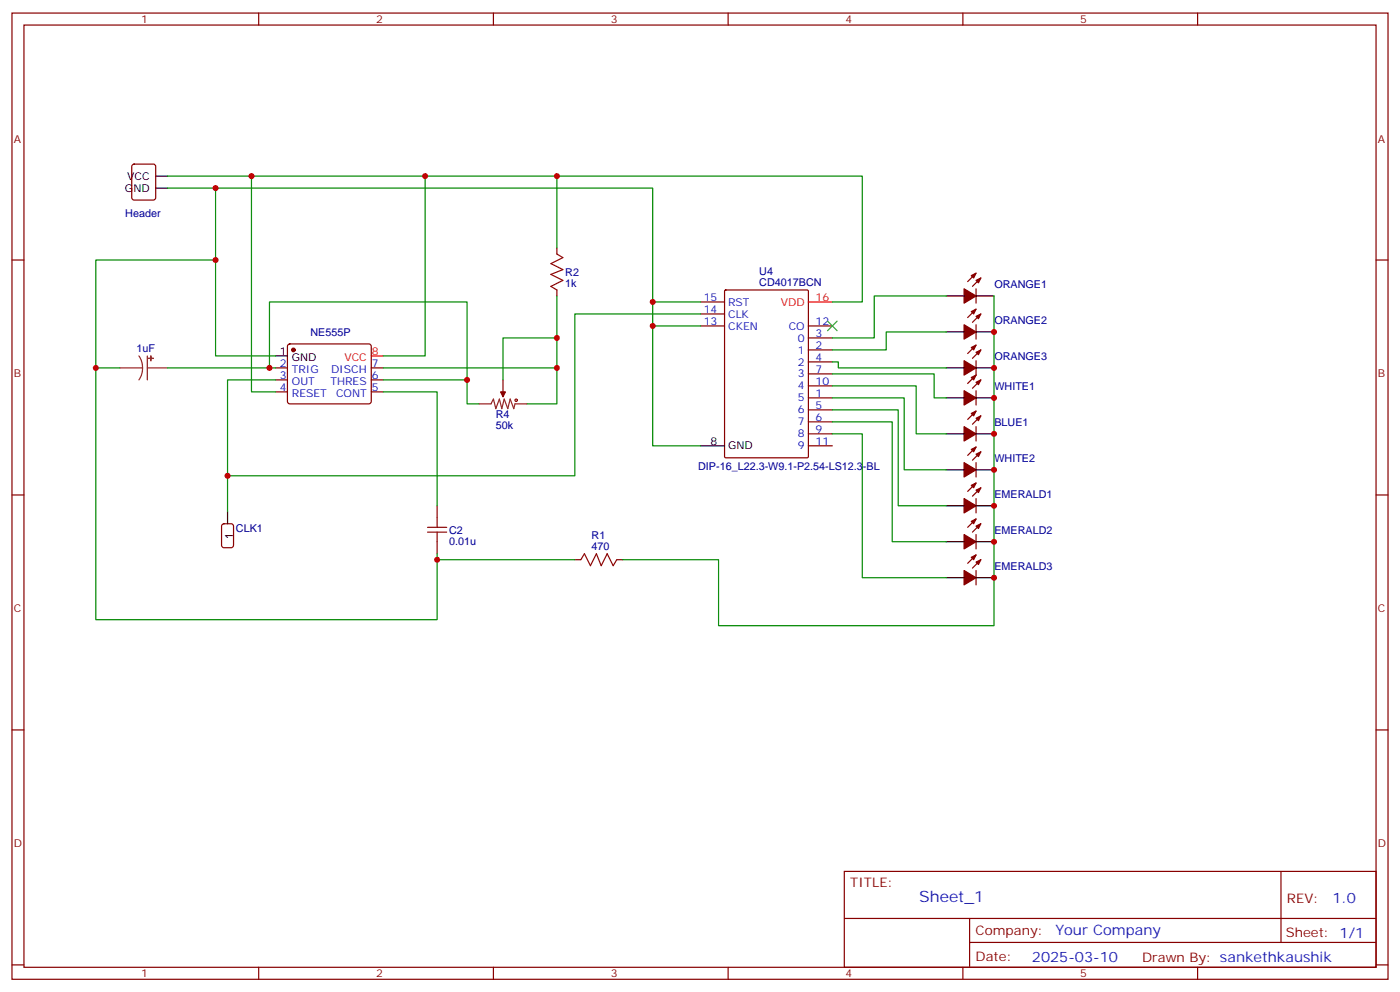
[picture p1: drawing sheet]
<svg xmlns="http://www.w3.org/2000/svg" width="412mm" height="292mm" viewBox="0 0 412 292" stroke-linecap="round" stroke-linejoin="round" font-family="sans-serif">
<g fill="none" stroke="#870000" stroke-width=".35">
<path d="M3.5 3.8h405.4v284.4h-405.4zM7.1 7.4h398.2v277.3h-398.2zM76.2 3.8v3.6M145.3 3.8v3.6M214.5 3.8v3.6M283.6 3.8v3.6M352.8 3.8v3.6M39 48.5l.5-.2h5.7l.6 .4 .1 9.5-.5 .6-5.9 .1-.6-.5-.1-9.4zM3.5 76.5h3.6M164 73v1.8M405.3 76.5h3.6M164 85.3v1.8"/>
<path d="M206.4 95.9h7M206.4 88.9h7M206.4 92.4h7M213.5 85.5l.3-.2h24l.3 .2v48.9l-.2 .3h-24.1l-.3-.2zM238.1 99.4h7.1M238.1 95.9h7.1M287.5 85v4.2M287.5 95.6v4.2M287.5 80.4l-2.5 2.5M287.5 91l-2.5 2.5M288.9 81.8l-2.4 2.5M288.9 92.4l-2.4 2.5"/>
<path d="M81.1 108.3h3.6M81.1 111.8h3.6M81.1 115.3h3.6M84.9 101.4l.5-.2h23.3l.5 .2 .2 .5-.1 16.5-.6 .5-23.6-.1-.4-.7v-16.2zM109.4 108.3h3.5M109.4 111.8h3.5M109.4 115.3h3.5M148.2 111.8v3.5M238.1 117.1h7.1M238.1 103h7.1M238.1 106.5h7.1M238.1 110h7.1"/>
<path d="M238.1 113.6h7.1M287.5 106.2v4.2l-2.5 2.5M287.5 115v4.2M287.5 101.6l-2.5 2.4M288.9 111.8l-2.4 2.5M288.9 103l-2.4 2.4M238.1 120.6h7.1M238.1 124.1h7.1M238.1 127.7h7.1M238.1 131.2h7.1M287.5 125.6v4.2M287.5 136.1v4.3"/>
<path d="M287.5 131.6l-2.5 2.4M287.5 121l-2.5 2.4M288.9 133l-2.4 2.4M288.9 122.4l-2.4 2.4M3.5 145.7h3.6M128.8 148.8v3.6M128.8 159.4v3.5M287.5 146.7v4.3M287.5 157.3v4.2M287.5 142.1l-2.5 2.5M287.5 152.7l-2.5 2.5M288.9 143.5l-2.4 2.5"/>
<path d="M288.9 154.1l-2.4 2.5M405.3 145.7h3.6M169.3 164.7h1.8M181.7 164.7h1.7M287.5 167.9v4.2M287.5 163.3l-2.5 2.5M288.9 164.7l-2.4 2.5M3.5 214.8h3.6M405.3 214.8h3.6M248.7 256.4h156.6v28.3h-156.6zM377.3 256.5v20.8M248.7 270.3h156.5"/>
<path d="M285.6 277.3h119.6M285.6 270.3v14.1M3.5 284h3.6M76.2 284.7v3.5M145.3 284.7v3.5M214.5 284.7v3.5M283.6 284.7v3.5M352.8 284.7v3.5M405.3 284h3.6"/>
</g>
<g fill="#870000" stroke="#870000" stroke-width=".35">
<path d="M286.1 81.1l1.4-.7-.7 1.4z"/>
<path d="M287.5 82.5l1.4-.7-.7 1.4z"/>
<path d="M284 85l3.5 2.1-3.5 2.1z"/>
<path d="M286.1 142.8l1.4-.7-.7 1.4z"/>
<path d="M287.5 144.3l1.4-.8-.7 1.5z"/>
<path d="M284 146.7l3.5 2.1-3.5 2.2z"/>
<path d="M286.1 132.3l1.4-.7-.7 1.4z"/>
<path d="M287.5 133.7l1.4-.7-.7 1.4z"/>
<path d="M284 136.1l3.5 2.2-3.5 2.1z"/>
<path d="M147.5 115.3h1.4l-.7 1.4z"/>
<path d="M286.1 121.7l1.4-.7-.7 1.4z"/>
<path d="M287.5 123.1l1.4-.7-.7 1.4z"/>
<path d="M284 125.6l3.5 2.1-3.5 2.1z"/>
<path d="M286.1 111.1l1.4-.7-.7 1.4z"/>
<path d="M287.5 112.5l1.4-.7-.7 1.4z"/>
<path d="M284 115l3.5 2.1-3.5 2.1z"/>
<path d="M286.1 91.7l1.4-.7-.7 1.4z"/>
<path d="M287.5 93.1l1.4-.7-.7 1.4z"/>
<path d="M284 95.6l3.5 2.1-3.5 2.1z"/>
<path d="M286.1 102.3l1.4-.7-.7 1.4z"/>
<path d="M287.5 103.7l1.4-.7-.7 1.4z"/>
<path d="M284 106.2l3.5 2.1-3.5 2.1z"/>
<path d="M286.1 153.4l1.4-.7-.7 1.4z"/>
<path d="M287.5 154.8l1.4-.7-.7 1.4z"/>
<path d="M284 157.3l3.5 2.1-3.5 2.1z"/>
<path d="M286.1 164l1.4-.7-.7 1.4z"/>
<path d="M287.5 165.4l1.4-.7-.7 1.4z"/>
<path d="M284 167.9l3.5 2.1-3.5 2.1z"/>
<circle cx="86.4" cy="103" r=".53"/>
</g>
<g fill="none" stroke="#000" stroke-width=".35">
<path d="M45.9 55.4h3.5M45.9 51.8h3.5M278.7 87.1h5.3M278.7 97.7h5.3M287.5 87.1h5.3M287.5 97.7h5.3M81.1 104.7h3.6M278.7 117.1h5.3M278.7 108.3h5.3M287.5 117.1h5.3M287.5 108.3h5.3M206.4 131.2h7"/>
<path d="M278.7 138.3h5.3M278.7 127.7h5.3M287.5 138.3h5.3M287.5 127.7h5.3M67 150.6v3.5M278.7 148.8h5.3M278.7 159.4h5.3M287.5 148.8h5.3M287.5 159.4h5.3M278.7 170h5.3M287.5 170h5.3"/>
</g>
<path d="M238.1 88.9h7.1M109.4 104.7h3.5" fill="none" stroke="#f00" stroke-width=".35"/>
<path d="M35.3 108.3h6.7M40.9 104.7l.8 1.7 .3 1.9M42 108.3l-.3 1.8-.8 1.7M43.4 108.3h6M43.4 104.7v7.1M141.1 118.9h3.5l.7-1.5 .7 2.9 1.1-2.9 .7 2.9 .7-2.9 1.1 2.9 .7-2.9 1 2.9 .4-1.4h3.5M148.2 115.3v1.4" fill="none" stroke="#8c2424" stroke-width=".35"/>
<g fill="#8c2424" stroke="#8c2424" stroke-width=".35">
<path d="M44.4 104.7v1.5z"/>
<path d="M43.7 105.4l1.5 .1z"/>
</g>
<g fill="none" stroke="#a10000" stroke-width=".35">
<path d="M164 74.8l1.8 1-3.5 1.8 3.5 1.7-3.5 1.5 3.5 1.7-3.5 1.8 1.7 1M125.9 155.2h5.7M125.9 156.6h5.7M128.8 152.4v2.8M128.8 156.6v2.8M171.1 164.7l1.1-1.8 1.7 3.6 1.8-3.6 1.4 3.6 1.8-3.6 1.7 3.6 1.1-1.8"/>
<circle cx="152" cy="117.8" r=".35"/>
</g>
<path d="M65.5 154.3l.5-.2h2.1l.6 .5 .1 5.9-.5 .6-2.3 .1-.7-.5v-5.9z" fill="none" stroke="#900" stroke-width=".35"/>
<path d="M243.8 94.5l2.8 2.8M246.6 94.5l-2.8 2.8" fill="none" stroke="#3c3" stroke-width=".35"/>
<g fill="none" stroke="#008700" stroke-width=".35">
<path d="M49.4 51.8h204.6v37.1h-8.8M49.4 55.4h142.9v75.8h14.1M63.5 55.4v49.3h17.6M74.1 51.8v63.5h7M125.2 51.8v52.9h-12.3M164 51.8v21.2M63.5 76.5h-35.3v31.8h7.1M164 99.4h-15.8v12.4M164 87.1v31.8h-8.8M192.3 88.9h14.1M192.3 95.9h14.1M206.4 92.4h-37.1v47.6h-102.3"/>
<path d="M278.7 87.1h-21.2v12.3h-12.3M278.7 97.7h-17.6v5.3h-15.9M292.8 87.1v97h-81.1v-19.4h-28.3M28.2 108.3v74.1h100.6v-19.5M49.4 108.3h31.7M79.4 108.3v-19.4h58.2v30h3.5M81.1 111.8h-14.1v38.8M112.9 115.3h15.9v33.5M112.9 108.3h51.1M112.9 111.8h24.7M245.2 110h30v7.1h3.5M245.2 113.6h24.7v14.1h8.8"/>
<path d="M245.2 117.1h21.1v21.2h12.4M245.2 106.5h1.7v1.8h31.8M245.2 120.6h19.4v28.2h14.1M245.2 124.1h17.6v35.3h15.9M245.2 127.7h8.8v42.3h24.7M128.8 164.7h40.5"/>
</g>
<g fill="#c00">
<circle cx="192.3" cy="88.9" r=".88"/>
<circle cx="192.3" cy="95.9" r=".88"/>
<circle cx="67" cy="140" r=".88"/>
<circle cx="63.5" cy="55.4" r=".88"/>
<circle cx="63.5" cy="76.5" r=".88"/>
<circle cx="74.1" cy="51.8" r=".88"/>
<circle cx="28.2" cy="108.3" r=".88"/>
<circle cx="79.4" cy="108.3" r=".88"/>
<circle cx="164" cy="51.8" r=".88"/>
<circle cx="125.2" cy="51.8" r=".88"/>
<circle cx="137.6" cy="111.8" r=".88"/>
<circle cx="128.8" cy="164.7" r=".88"/>
<circle cx="292.8" cy="148.8" r=".88"/>
<circle cx="292.8" cy="138.3" r=".88"/>
<circle cx="292.8" cy="127.7" r=".88"/>
<circle cx="292.8" cy="117.1" r=".88"/>
<circle cx="292.8" cy="97.7" r=".88"/>
<circle cx="292.8" cy="108.3" r=".88"/>
<circle cx="292.8" cy="159.4" r=".88"/>
<circle cx="292.8" cy="170" r=".88"/>
<circle cx="164" cy="108.3" r=".88"/>
<circle cx="164" cy="99.4" r=".88"/>
</g>
<text font-size="4.6" fill="#00f" x="270.8" y="265.5">Sheet_1</text>
<g font-size="4.2" fill="#00f">
<text x="392.5" y="265.7">1.0</text>
<text x="310.9" y="275.3">Your Company</text>
<text x="304" y="283.1">2025-03-10</text>
</g>
<g font-size="3.9" fill="#800">
<text x="250.5" y="261">TITLE:</text>
<text x="379.1" y="265.7">REV:</text>
<text x="287.4" y="275.2">Company:</text>
<text x="378.7" y="275.8">Sheet: 1/1</text>
<text x="287.4" y="282.9">Date:</text>
<text x="336.4" y="283">Drawn By: sankethkaushik</text>
</g>
<g font-size="3.2" fill="#800">
<text x="41.6" y="6.8">1</text>
<text x="110.8" y="6.8">2</text>
<text x="179.9" y="6.8">3</text>
<text x="249.1" y="6.8">4</text>
<text x="318.2" y="6.8">5</text>
<text x="4.1" y="41.9">A</text>
<text x="405.9" y="41.9">A</text>
<text x="4.1" y="111.1">B</text>
<text x="405.9" y="111.1">B</text>
<text x="4.1" y="180.2">C</text>
<text x="405.9" y="180.2">C</text>
<text x="4.1" y="249.4">D</text>
<text x="405.9" y="249.4">D</text>
<text x="41.6" y="287.7">1</text>
<text x="110.8" y="287.7">2</text>
<text x="179.9" y="287.7">3</text>
<text x="249.1" y="287.7">4</text>
<text x="318.2" y="287.7">5</text>
</g>
<g font-size="3.2">
<text x="37.5" y="52.9">VCC</text>
<text x="36.8" y="56.4">GND</text>
<text x="82.5" y="104.4">1</text>
<text x="86" y="106.2">GND</text>
<text x="209.3" y="130.8">8</text>
<text x="214.5" y="132.3">GND</text>
<text x="68.6" y="158.7" transform="rotate(-90 68.6 158.7)">1</text>
</g>
<g font-size="3.2" fill="#000080">
<text x="36.9" y="63.7">Header</text>
<text x="166.5" y="81.2">R2</text>
<text x="223.7" y="81">U4</text>
<text x="166.5" y="84.4">1k</text>
<text x="223.7" y="84.2">CD4017BCN</text>
<text x="292.9" y="84.7">ORANGE1</text>
<text x="292.9" y="95.3">ORANGE2</text>
<text x="91.4" y="98.8">NE555P</text>
<text x="40.2" y="103.7">1uF</text>
<text x="292.9" y="105.9">ORANGE3</text>
<text x="292.9" y="114.7">WHITE1</text>
<text x="146.1" y="123.1">R4</text>
<text x="292.9" y="125.3">BLUE1</text>
<text x="146.1" y="126.3">50k</text>
<text x="292.9" y="135.9">WHITE2</text>
<text x="205.7" y="138.3">DIP-16_L22.3-W9.1-P2.54-LS12.3-BL</text>
<text x="292.9" y="146.5">EMERALD1</text>
<text x="69.5" y="156.7">CLK1</text>
<text x="132.3" y="160.3">0.01u</text>
<text x="132.3" y="157">C2</text>
<text x="174.3" y="161.9">470</text>
<text x="174.3" y="158.7">R1</text>
<text x="292.9" y="157">EMERALD2</text>
<text x="292.9" y="167.6">EMERALD3</text>
</g>
<g font-size="3.2" fill="#00f">
<text x="207.3" y="88.5">15</text>
<text x="214.5" y="89.9">RST</text>
<text x="207.3" y="92">14</text>
<text x="207.3" y="95.6">13</text>
<text x="214.5" y="93.5">CLK</text>
<text x="240.2" y="95.6">12</text>
<text x="214.5" y="97">CKEN</text>
<text x="232.4" y="97">CO</text>
<text x="235" y="100.5">0</text>
<text x="240.2" y="99.1">3</text>
<text x="82.5" y="107.9">2</text>
<text x="109.5" y="107.9">7</text>
<text x="235" y="104">1</text>
<text x="235" y="107.6">2</text>
<text x="240.2" y="102.6">2</text>
<text x="240.2" y="106.2">4</text>
<text x="82.5" y="111.4">3</text>
<text x="86" y="109.7">TRIG</text>
<text x="86" y="113.2">OUT</text>
<text x="97.3" y="113.2">THRES</text>
<text x="97.5" y="109.7">DISCH</text>
<text x="109.5" y="111.4">6</text>
<text x="235" y="111.1">3</text>
<text x="240.2" y="109.7">7</text>
<text x="240.2" y="113.2">10</text>
<text x="82.5" y="115">4</text>
<text x="86" y="116.7">RESET</text>
<text x="99" y="116.7">CONT</text>
<text x="109.5" y="115">5</text>
<text x="235" y="118.1">5</text>
<text x="235" y="114.6">4</text>
<text x="240.2" y="116.7">1</text>
<text x="235" y="121.7">6</text>
<text x="235" y="125.2">7</text>
<text x="240.2" y="120.3">5</text>
<text x="240.2" y="123.8">6</text>
<text x="235" y="128.7">8</text>
<text x="240.2" y="127.3">9</text>
<text x="240.2" y="130.8">11</text>
<text x="235" y="132.3">9</text>
</g>
<g font-size="3.2" fill="#f00">
<text x="230" y="89.9">VDD</text>
<text x="240.2" y="88.5">16</text>
<text x="101.5" y="106.2">VCC</text>
<text x="109.5" y="104.4">8</text>
</g>
</svg>
